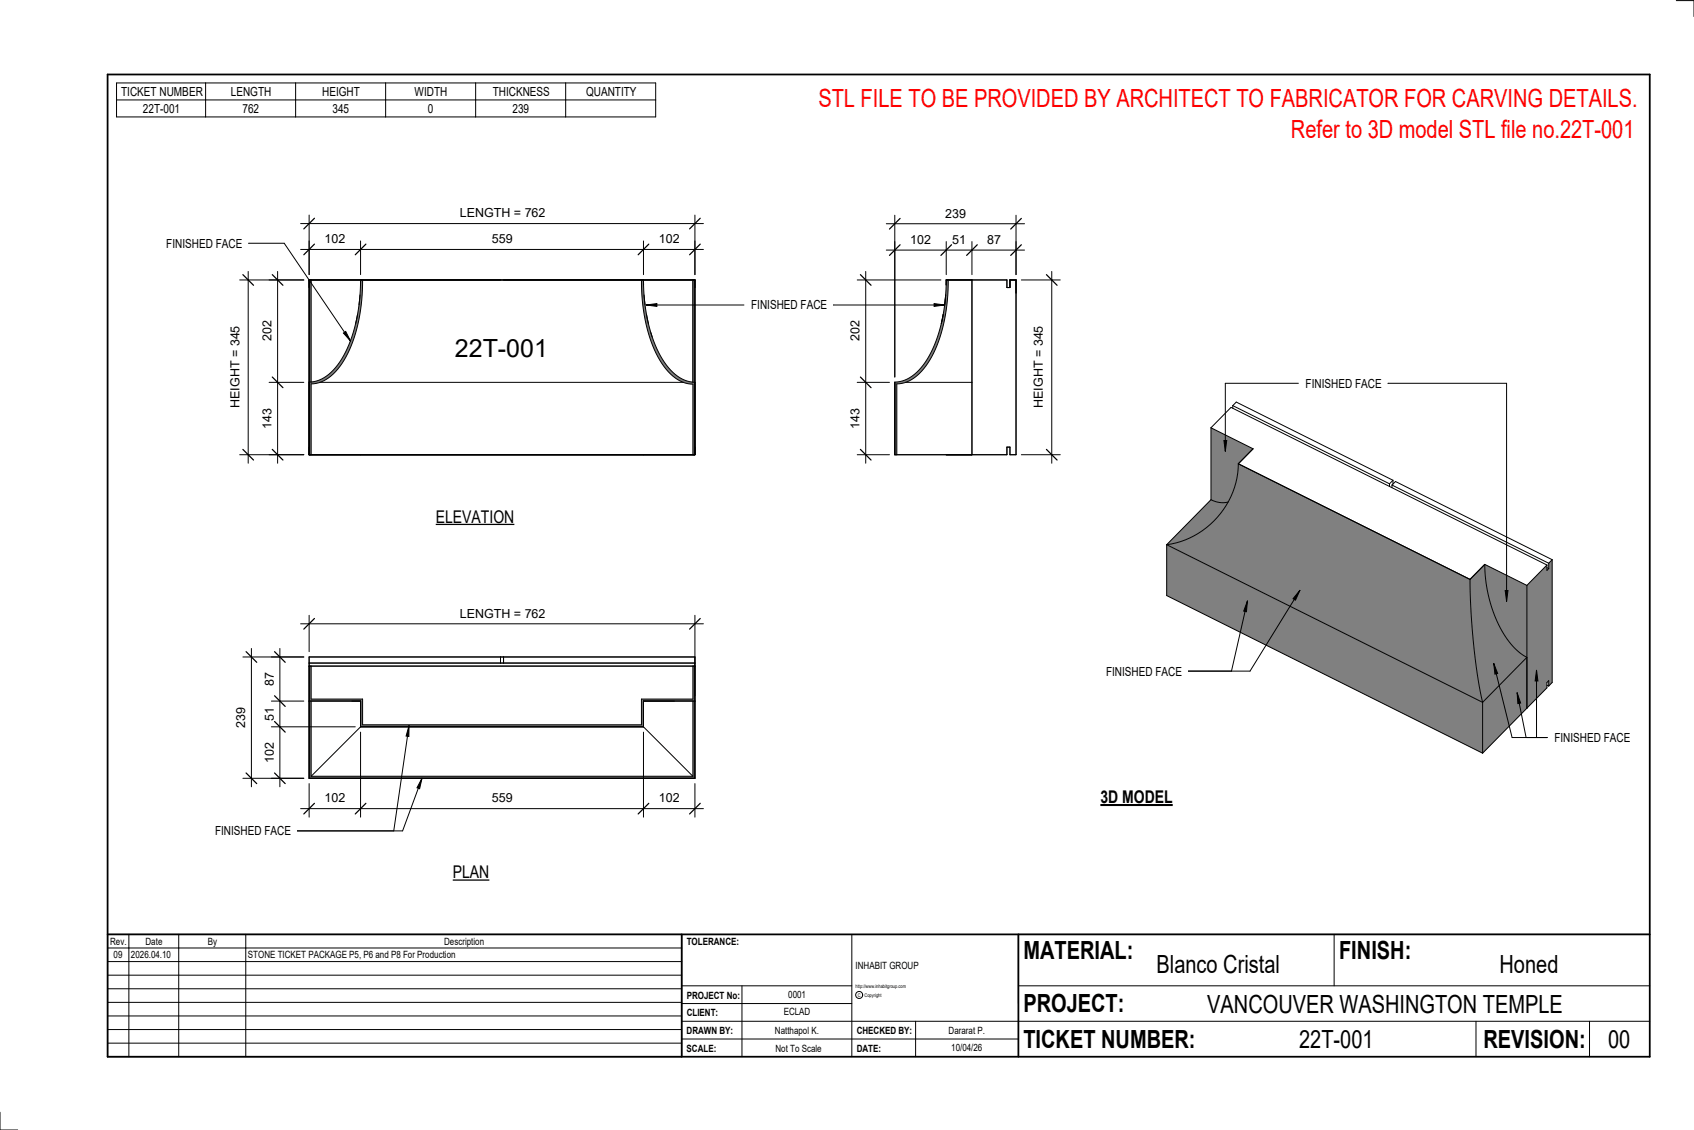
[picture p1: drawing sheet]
<svg xmlns="http://www.w3.org/2000/svg" width="914mm" height="610mm" viewBox="0 0 914 610" stroke-linecap="round" stroke-linejoin="round" font-family="sans-serif">
<g fill="#808080">
<path d="M824 355v27l-24 24v-27z"/>
<path d="M801 304a66 66 0 0 0 19 48l4 3-24 24a338 338 0 0 1-7-66z"/>
<path d="M630 294l170 85v27l-170-85z"/>
<path d="M668 250l125 63a340 340 0 0 0 7 66l-170-85a45 45 0 0 0 38-44z"/>
<path d="M654 270a13 13 0 0 0 9 1 45 45 0 0 1-33 23z"/>
<path d="M838 302v66l-2 2v-3l-1 1v3l-11 11v-66l11-11v3l1-1v-3z"/>
<path d="M801 304l23 12v39a49 49 0 0 1-20-33l-2-9z"/>
<path d="M654 231l22 11-8 8a36 36 0 0 1-6 21 13 13 0 0 1-8-1z"/>
</g>
<g fill="none" stroke="#000" stroke-width=".54">
<path d="M665 219l2-2 85 42M665 219l85 42M665 219v1M654 231l22 11-8 8M654 231l10-11 171 85M654 231v39M668 250a45 45 0 0 1-38 44M668 250l125 63M752 259l-2 2M752 259v2M654 270a13 13 0 0 0 9 1M654 270l-24 24"/>
<path d="M750 261v1M751 262l2-2 85 42M751 262l85 42M751 262v1M630 294v27l170 85M630 294l170 85M793 313a338 338 0 0 0 7 66M801 304a66 66 0 0 0 19 48l4 3-24 24M801 304l-8 9M801 304l23 12M824 316v66M835 305l-11 11"/>
<path d="M835 305v3l1-1M835 306l1 1M836 304v3M838 302v66l-2 2M838 302l-2 2M800 379v27M835 370h1M836 370v-3l-1 1v3l-35 35"/>
</g>
<path d="M511 151h1a79 79 0 0 1-14 48 19 19 0 0 1-14 8v38h-1v-39a23 23 0 0 0 19-14 86 86 0 0 0 9-41z" fill="#7c7c7c"/>
<path d="M510 159v5M511 151h33v4h1v-4h3v94h-3v-4h-1v4h-61v-39a23 23 0 0 0 19-14 86 86 0 0 0 9-41zM511 151v3M512 151a79 79 0 0 1-14 48 19 19 0 0 1-14 8v38M509 170l-1 5M489 206h36v-55v94" fill="none" stroke="#000" stroke-width=".54"/>
<g fill="#7c7c7c">
<path d="M167 151h1v55h-1z"/>
<path d="M374 151h1v55h-1z"/>
<path d="M346 151a79 79 0 0 0 14 48 19 19 0 0 0 14 8v38h1v-39a21 21 0 0 1-18-12 85 85 0 0 1-10-43zM195 151a78 78 0 0 1-14 47 18 18 0 0 1-14 8v39h1v-38a22 22 0 0 0 18-13 86 86 0 0 0 10-43z"/>
</g>
<g fill="none" stroke="#000" stroke-width=".54">
<path d="M167 151h208v94h-208zM168 151v55M194 159v5M195 154v-3a78 78 0 0 1-14 47 20 20 0 0 1-13 8M196 151a79 79 0 0 1-14 48 19 19 0 0 1-14 8v38M346 151a79 79 0 0 0 14 48 19 19 0 0 0 14 8v38M347 154v-3a78 78 0 0 0 14 47 20 20 0 0 0 13 8M348 159v5M374 151v55M193 170l-1 5M349 170l1 5M351 179l1 3"/>
<path d="M167 206h1M167 206h.1M173 206h196M374 206h1"/>
</g>
<g fill="#7c7c7c">
<path d="M167 378h1v41h206v-41h1v42h-208z"/>
<path d="M167 359h1v18h28v14h150v-14h28v-18h1v19h-28v14h-152v-14h-28z"/>
</g>
<g fill="none" stroke="#000" stroke-width=".54">
<path d="M478 135h75M483 130v73M511 130v18M525 130v18M548 130v18M167 354h208v66h-208zM167 359h208M167 358h208M168 359v18h28v14h150v-14h28v-18M270 354v4M272 354v4M167 378h28"/>
<path d="M168 378v41M168 378h27M195 378v14M347 378h27M347 378v14M347 378h28M374 378v41M195 392l-27 27M195 392h152M347 392l27 27M168 419h206"/>
</g>
<path d="M486 132l-6 6M514 132l-6 6M528 132l-6 6M551 132l-5 6" fill="none" stroke="#000" stroke-width=".67"/>
<g fill="#fff">
<path d="M491 125h11v8h-11z"/>
<path d="M514 125h7v8h-7z"/>
<path d="M533 125h7v8h-7z"/>
</g>
<path d="M483 116v87M548 116v32M478 121h75" fill="none" stroke="#000" stroke-width=".54"/>
<path d="M486 118l-6 6M551 118l-5 6" fill="none" stroke="#000" stroke-width=".67"/>
<path d="M510 111h11v8h-11z" fill="#fff"/>
<path d="M463 151h45M467 146v104M463 206h17M463 245h17" fill="none" stroke="#000" stroke-width=".54"/>
<path d="M464 148l6 6M464 203l6 6M464 242l6 6" fill="none" stroke="#000" stroke-width=".67"/>
<g fill="#fff">
<path d="M458 220h7v11h-7z"/>
<path d="M458 173h7v11h-7z"/>
</g>
<path d="M551 151h21M568 146v104M551 245h21" fill="none" stroke="#000" stroke-width=".54"/>
<path d="M565 148l6 6M565 242l6 6" fill="none" stroke="#000" stroke-width=".67"/>
<g fill="#fff">
<path d="M557 176h7v44h-7z"/>
<path d="M246 181h50v15h-50z"/>
</g>
<path d="M162 135h218M167 130v18M195 130v18M347 130v18M375 130v18" fill="none" stroke="#000" stroke-width=".54"/>
<path d="M170 132l-6 5M197 132l-5 5M350 132l-6 5M378 132l-6 5" fill="none" stroke="#000" stroke-width=".67"/>
<g fill="#fff">
<path d="M175 125h11v8h-11z"/>
<path d="M265 125h11v8h-11z"/>
<path d="M356 125h11v8h-11z"/>
</g>
<path d="M167 116v32M375 116v32M162 121h218" fill="none" stroke="#000" stroke-width=".54"/>
<path d="M170 118l-6 5M378 118l-6 5" fill="none" stroke="#000" stroke-width=".67"/>
<path d="M248 111h46v8h-46z" fill="#fff"/>
<path d="M145 151h19M150 146v104M145 206h19M145 245h19" fill="none" stroke="#000" stroke-width=".54"/>
<path d="M147 148l6 6M147 203l6 6M147 242l6 6" fill="none" stroke="#000" stroke-width=".67"/>
<g fill="#fff">
<path d="M140 173h8v11h-8z"/>
<path d="M140 220h8v11h-8z"/>
</g>
<path d="M129 151h35M134 146v104M129 245h35" fill="none" stroke="#000" stroke-width=".54"/>
<path d="M131 148l6 6M131 242l6 6" fill="none" stroke="#000" stroke-width=".67"/>
<path d="M123 176h8v44h-8z" fill="#fff"/>
<path d="M162 337h218M167 332v20M375 332v43" fill="none" stroke="#000" stroke-width=".54"/>
<path d="M170 334l-6 5M378 334l-6 5" fill="none" stroke="#000" stroke-width=".67"/>
<path d="M248 327h46v8h-46z" fill="#fff"/>
<path d="M195 395v46M347 395v46M162 436h218M167 423v18M375 423v18" fill="none" stroke="#000" stroke-width=".54"/>
<path d="M170 433l-6 6M197 433l-5 6M350 433l-6 6M378 433l-6 6" fill="none" stroke="#000" stroke-width=".67"/>
<g fill="#fff">
<path d="M356 427h11v7h-11z"/>
<path d="M265 427h11v7h-11z"/>
<path d="M175 427h11v7h-11z"/>
</g>
<path d="M146 354h18M151 350v74M146 378h18M146 392h46M146 420h18" fill="none" stroke="#000" stroke-width=".54"/>
<path d="M148 352l6 5M148 375l6 6M148 389l6 6M148 417l6 6" fill="none" stroke="#000" stroke-width=".67"/>
<g fill="#fff">
<path d="M142 363h7v7h-7z"/>
<path d="M142 381h7v8h-7z"/>
<path d="M142 400h7v11h-7z"/>
</g>
<path d="M131 354h33M136 350v74M131 420h33" fill="none" stroke="#000" stroke-width=".54"/>
<path d="M133 352l6 5M133 417l6 6" fill="none" stroke="#000" stroke-width=".67"/>
<path d="M126 382h8v11h-8z" fill="#fff"/>
<g fill="none" stroke="#000" stroke-width=".54">
<path d="M905 0h9v9M460 504v66M720 504v28M891 504h-341v37M368 532h92M401 532v38M550 532h341M368 551h523M368 541h92M494 551v19M797 551v19M858 551v19"/>
<path d="M368 561h182M0 600v10h10"/>
<circle cx="464" cy="537" r="1.9"/>
</g>
<path d="M58 40h833v530h-833zM58 504h833M368 504v66M550 504v66" fill="none" stroke="#000" stroke-width=".96"/>
<g fill="#fff">
<path d="M652 534h192v15h-192z"/>
<path d="M513 562h17v6h-17z"/>
<path d="M425 533h10v6h-10z"/>
<path d="M423 543h15v6h-15z"/>
<path d="M418 553h24v6h-24z"/>
<path d="M624 513h68v15h-68z"/>
<path d="M809 513h33v15h-33z"/>
<path d="M512 553h20v6h-20z"/>
<path d="M701 553h41v15h-41z"/>
<path d="M442 45h443v16h-443z"/>
<path d="M868 553h12v15h-12z"/>
<path d="M61 512h5v6h-5z"/>
</g>
<g fill="none" stroke="#000" stroke-width=".54">
<path d="M63 45h291v18h-291zM63 54h291M111 45v18M160 45v18M208 45v18M257 45v18M305 45v18M58 504h310v66h-310zM58 519h310M58 511h310M70 504v66M96 504v66"/>
<path d="M133 504v66M58 533h310M58 526h310M58 555h310M58 548h310M58 541h310M58 563h310"/>
</g>
<path d="M235 273h43v11h-43z" fill="#fff"/>
<path d="M235 283h43" fill="none" stroke="#000" stroke-width=".69" stroke-linecap="butt"/>
<path d="M244 465h20v11h-20z" fill="#fff"/>
<path d="M244 475h20" fill="none" stroke="#000" stroke-width=".69" stroke-linecap="butt"/>
<path d="M594 424h39v12h-39z" fill="#fff"/>
<path d="M594 434h39" fill="none" stroke="#000" stroke-width="1.1" stroke-linecap="butt"/>
<path d="M697 62h187v15h-187z" fill="#fff"/>
<path d="M221 392v5h-2zM221 392l-8 56M228 420l-1 6-2-1zM228 420l-11 28h-56" fill="none" stroke="#000" stroke-width=".54"/>
<path d="M221 392v5h-2zM228 420l-1 6-2-1z" fill="#000"/>
<path d="M116 445h41v7h-41z" fill="#fff"/>
<path d="M349 165l6-1v1zM349 165h53M450 165h60M504 164l6 1h-6z" fill="none" stroke="#000" stroke-width=".54"/>
<path d="M349 165l6-1v1zM504 164l6 1h-6z" fill="#000"/>
<path d="M405 161h41v7h-41z" fill="#fff"/>
<path d="M134 131h19l36 53M185 180l2-1 2 5z" fill="none" stroke="#000" stroke-width=".54"/>
<path d="M185 180l2-1 2 5z" fill="#000"/>
<path d="M90 128h40v7h-40z" fill="#fff"/>
<path d="M702 318l-3 6-1-1zM702 318l-27 44h-34M673 324v6h-2zM673 324l-8 38" fill="none" stroke="#000" stroke-width=".54"/>
<path d="M702 318l-3 6-1-1zM673 324v6h-2z" fill="#000"/>
<path d="M597 358h41v8h-41z" fill="#fff"/>
<path d="M701 207h-40v36M749 207h64v117M661 238h1l-1 5zM812 319h2l-1 5z" fill="none" stroke="#000" stroke-width=".54"/>
<path d="M661 238h1l-1 5zM812 319h2l-1 5z" fill="#000"/>
<path d="M705 203h40v8h-40z" fill="#fff"/>
<path d="M806 358l2 5-1 1zM819 374l2 5-2 1zM829 362l1 5h-1z" fill="#000"/>
<path d="M806 358l2 5-1 1zM806 358l10 40h19M819 374l2 5-2 1zM819 374l5 24M829 362l1 5h-1zM829 362v36" fill="none" stroke="#000" stroke-width=".54"/>
<path d="M839 394h41v8h-41z" fill="#fff"/>
<g font-size="13.5" fill="#f00">
<text x="442" y="58">STL FILE TO BE PROVIDED BY ARCHITECT TO FABRICATOR FOR CARVING DETAILS.</text>
<text x="697" y="75">Refer to 3D model STL file no.22T-001</text>
</g>
<g font-size="13.5">
<text x="246" y="193">22T-001</text>
<text x="552" y="517">MATERIAL:</text>
<text x="723" y="517">FINISH:</text>
<text x="624" y="525">Blanco Cristal</text>
<text x="809" y="525">Honed</text>
<text x="552" y="546">PROJECT:</text>
<text x="652" y="546">VANCOUVER WASHINGTON TEMPLE</text>
<text x="552" y="565">TICKET NUMBER:</text>
<text x="701" y="565">22T-001</text>
<text x="801" y="565">REVISION:</text>
<text x="868" y="565">00</text>
</g>
<g font-size="9.4">
<text x="235" y="282">ELEVATION</text>
<text x="594" y="433">3D MODEL</text>
<text x="244" y="474">PLAN</text>
</g>
<g font-size="6.7">
<text x="65" y="52">TICKET NUMBER</text>
<text x="125" y="52">LENGTH</text>
<text x="174" y="52">HEIGHT</text>
<text x="224" y="52">WIDTH</text>
<text x="266" y="52">THICKNESS</text>
<text x="316" y="52">QUANTITY</text>
<text x="77" y="61">22T-001</text>
<text x="131" y="61">762</text>
<text x="179" y="61">345</text>
<text x="231" y="61">0</text>
<text x="277" y="61">239</text>
<text x="248" y="117">LENGTH = 762</text>
<text x="510" y="117">239</text>
<text x="175" y="131">102</text>
<text x="265" y="131">559</text>
<text x="356" y="131">102</text>
<text x="491" y="132">102</text>
<text x="514" y="132">51</text>
<text x="533" y="132">87</text>
<text x="90" y="134">FINISHED FACE</text>
<text x="405" y="167">FINISHED FACE</text>
<text x="147" y="184" transform="rotate(-90 147 184)">202</text>
<text x="464" y="184" transform="rotate(-90 464 184)">202</text>
<text x="705" y="209">FINISHED FACE</text>
<text x="129" y="220" transform="rotate(-90 129 220)">HEIGHT = 345</text>
<text x="563" y="220" transform="rotate(-90 563 220)">HEIGHT = 345</text>
<text x="147" y="231" transform="rotate(-90 147 231)">143</text>
<text x="464" y="231" transform="rotate(-90 464 231)">143</text>
<text x="248" y="333">LENGTH = 762</text>
<text x="597" y="364">FINISHED FACE</text>
<text x="148" y="370" transform="rotate(-90 148 370)">87</text>
<text x="148" y="389" transform="rotate(-90 148 389)">51</text>
<text x="132" y="393" transform="rotate(-90 132 393)">239</text>
<text x="839" y="400">FINISHED FACE</text>
<text x="148" y="411" transform="rotate(-90 148 411)">102</text>
<text x="175" y="433">102</text>
<text x="265" y="433">559</text>
<text x="356" y="433">102</text>
<text x="116" y="451">FINISHED FACE</text>
</g>
<g font-size="5.4">
<text x="59" y="510">Rev.</text>
<text x="79" y="510">Date</text>
<text x="112" y="510">By</text>
<text x="240" y="510">Description</text>
<text x="371" y="510">TOLERANCE:</text>
<text x="61" y="517">09</text>
<text x="71" y="517">2026.04.10</text>
<text x="134" y="517">STONE TICKET PACKAGE P5, P6 and P8 For Production</text>
<text x="462" y="523">INHABIT GROUP</text>
<text x="371" y="539">PROJECT No:</text>
<text x="425" y="538">0001</text>
<text x="371" y="548">CLIENT:</text>
<text x="423" y="548">ECLAD</text>
<text x="371" y="558">DRAWN BY:</text>
<text x="418" y="558">Natthapol K.</text>
<text x="462" y="558">CHECKED BY:</text>
<text x="512" y="558">Dararat P.</text>
<text x="371" y="567">SCALE:</text>
<text x="419" y="567">Not To Scale</text>
<text x="462" y="567">DATE:</text>
<text x="513" y="567">10/04/26</text>
</g>
<g font-size="2.7">
<text x="462" y="533">http://www.inhabitgroup.com</text>
<text x="463" y="538">C</text>
<text x="467" y="538">Copyright</text>
</g>
</svg>
